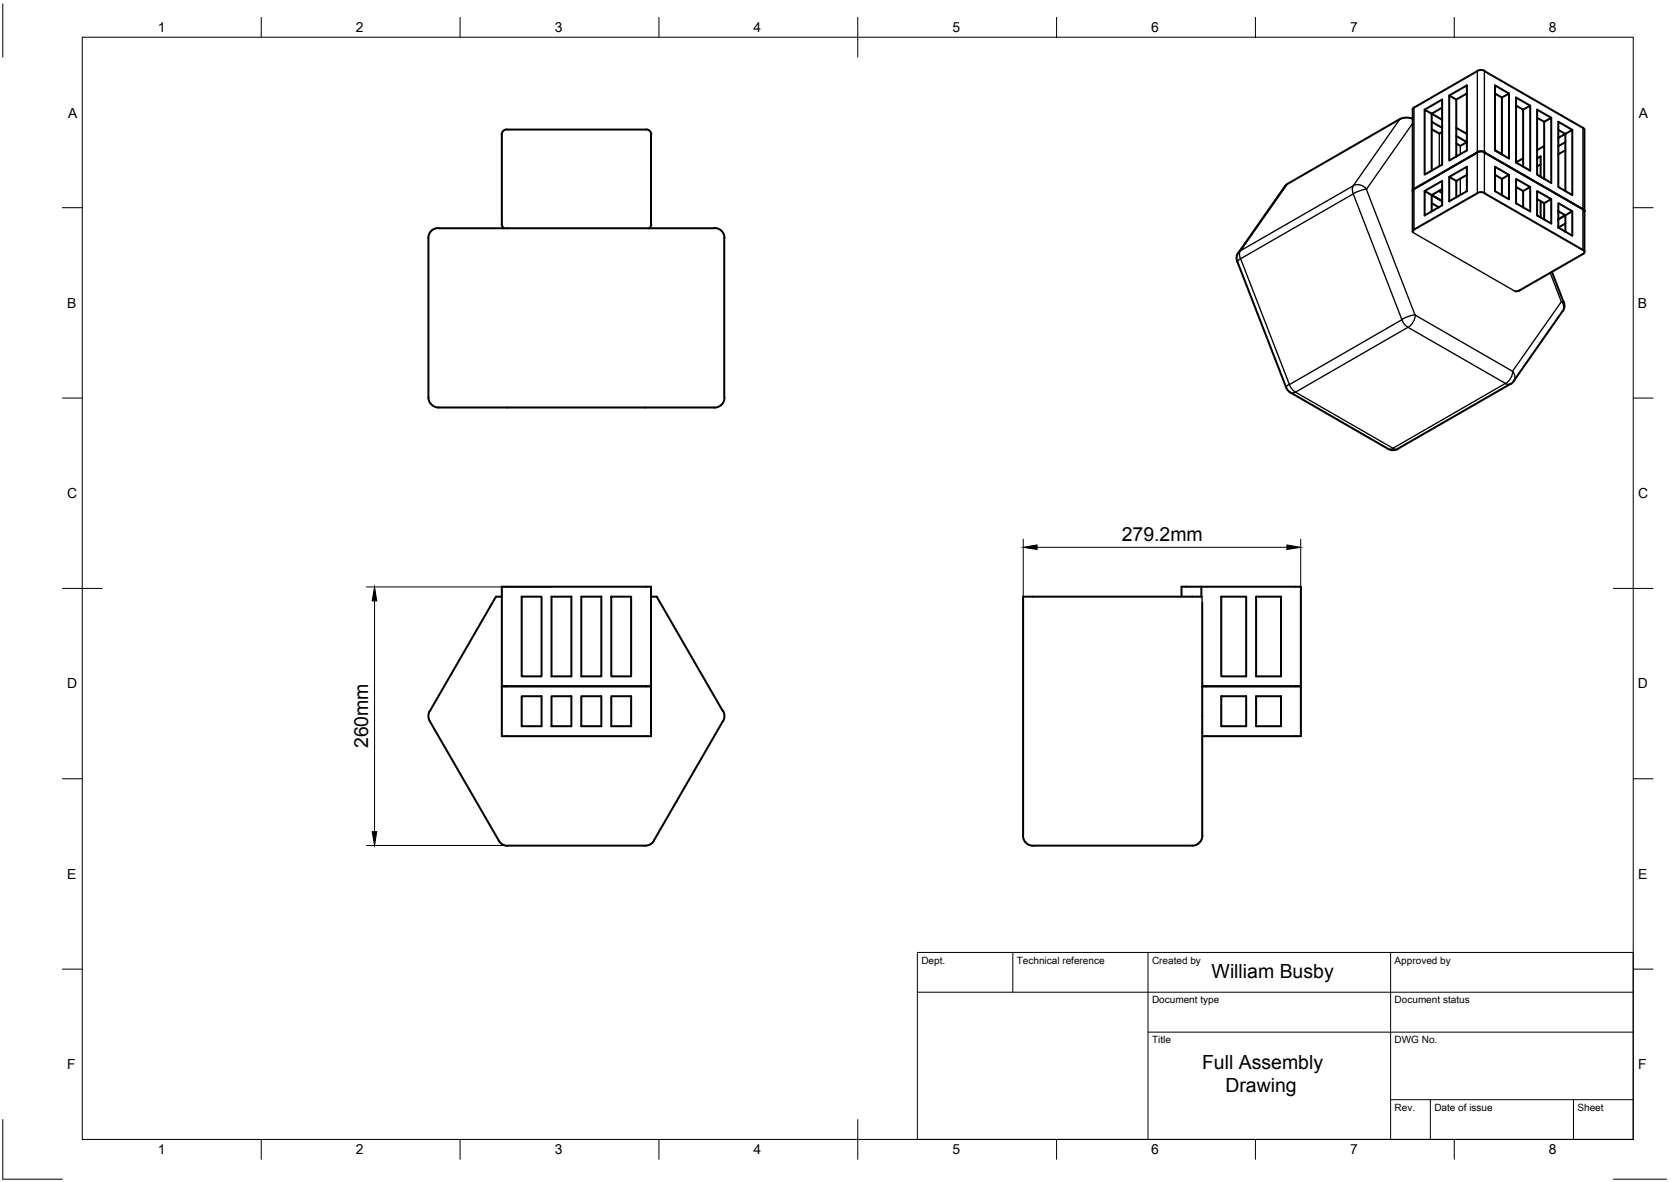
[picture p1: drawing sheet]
<svg xmlns="http://www.w3.org/2000/svg" width="420mm" height="297mm" viewBox="0 0 420 297" stroke-linecap="round" stroke-linejoin="round" font-family="sans-serif">
<!-- layer: MD_Visible -->
<g fill="none" stroke="#000" stroke-width=".51">
<path d="M371.5 17.9l-16 9.2M371.5 17.8l1.1-.2 .7 .2M373.2 17.9l24.8 14.2M162.5 32.6l-35.1-.1a1.25 1.25 0 0 0-1.2 1.3v22.5M162.5 32.5a1.25 1.25 0 0 1 1.3 1.3M163.7 33.8v22.5M355.2 29.8l-1.5-.3-1.7 .4-28.6 16.5-12 17.1M355.2 27.6v30.6M355.6 27l-.4 .5M358.2 27.6l4.4-2.6v16.4l-4.4 2.5v-16.3l1.8 1v14.3M360 30.6l2.6 1.5M360 32.5l1.9 1.1 .7-.5"/>
<path d="M362.6 27.1l-2.6 1.5 2.6 1.5M364.4 24l4.4-2.5v16.3l-4.4 2.5v-16.3l1.8 1v14.3M366.2 34.2l2.6 1.5-1.6 1-1-.6M366.2 32.1l2.6 1.6M368.8 23.5l-2.6 1.5M371.5 38.3l-16 9.2M371.5 38.2l1.1-.2 .7 .2M373.2 38.3l24.8 14.2 .4 .6-.3-.6M375.9 23.5l1.7 1 1.8-1v16.3l-3.5-2v-16.3l3.5 2M375.9 37.7l1.7 1.1M377.6 24.5v14.3M381.2 26.5l1.8 1.1 1.8-1.1v16.4l-3.6-2v-16.4l3.6 2"/>
<path d="M383 27.6v14.3M383 39.8l-1.8 1M386.5 29.6l1.8 1 1.7-1v16.4l-3.5-2.1v-16.3l3.5 2M386.5 39.8l.9-.5v5.2M388.3 30.6v14.4M388.3 36.7l-1.8 1M391.8 32.6l1.8 1.1 1.7-1.1v16.4l-3.5-2v-16.4l3.5 2M393.6 33.7l-1.8 1M393.6 33.7v14.3M393.6 35.7l-1.8 1M393.6 37.8l-1.8 1M398 32.1l.4 .5v30.7"/>
<path d="M107.7 59.9v40a2.55 2.55 0 0 0 2.6 2.5M110.2 57.4h69.4M110.2 57.3a2.5 2.5 0 0 0-2.5 2.5M126.2 56.4l.1 .5 .4 .5M163.8 56.3l-.2 .7-.4 .4M179.6 57.3a2.5 2.5 0 0 1 2.6 2.5M182.1 59.9v40M355.6 47.4l-.4 .6M355.6 47.5l-.4 .5M355.6 57.7l-.4 .4v.2M358.2 48l4.4-2.5v6.1l-4.4 2.5v-6.1l1.8 1v4.1M360 51.1l1.8 1"/>
<path d="M361.8 48l.8 .5M362.6 47.5l-2.6 1.5 2.6 1.5M364.4 44.5v6.1l4.4-2.6v-6.1l-4.4 2.6 1.8 1v4.1M368.8 43.9l-2.6 1.6M371.5 48.6l-16 9.1M371.5 48.5l1.1-.2 .7 .2M373.2 48.6l24.8 14.2M375.9 43.9l1.7 1.1 1.8-1.1-3.5-2v6.1l3.5 2.1v-6.2M377.6 45v4.1M381.2 47l1.8 1 1.8-1-3.6-2v6.1l3.6 2v-6.1M383 48v4.1M386.5 50l1.8 1.1 1.7-1.1-3.5-2v6.1l3.5 2.1v-6.2"/>
<path d="M387.4 41.3l-.9 .5M387.4 50.5v4.2M388.3 51.1v4.1M391.8 53.1l1.8 1 1.7-1-3.5-2v6.1M393.6 54.1l-1.8 1M393.6 54.1v4.1M393.6 56.2l-1.8 1M395.3 53.1v6.1l-3.5-2M311.1 65.8l12.3 31.6M311.4 63.4a2.42 2.42 0 0 0-.3 2.4M390.2 68.3l2.9 7.6M392.8 78.3l-12.2 17.5-.8 .7"/>
<path d="M393.2 75.9a2.42 2.42 0 0 1-.3 2.3M398 63.8l-15.9 9.2-1.2 .2M398.1 62.8l.3 .5-.3 .5M182.2 99.9a2.5 2.5 0 0 1-2.6 2.5M323.4 97.4l.4 .7 .7 .6 24.5 14.1M379.8 96.5l-28.3 16.3M110.2 102.4h69.4M351.5 112.8a2.48 2.48 0 0 1-2.4 0M126.2 147.4h37.5v37.6h-37.5zM126.2 149.9h-1.5l-16.6 28.8M131.2 149.9h5v20.1h-5zM138.7 149.9h5v20.1h-5z"/>
<path d="M146.2 149.9h5v20.1h-5zM153.7 149.9h5v20.1h-5zM163.7 149.9h1.4l16.7 28.8M302.1 147.4h25v37.6h-24.8M302.1 147.4h-5v2.5M302.1 147.4v2.5M302.2 149.9h-45v60.1a2.52 2.52 0 0 0 2.6 2.5h40M302.3 151.4v58.6M307.1 149.9h6.2v20.1h-6.2zM315.8 149.9h6.3v20.1h-6.3zM108 178.7a2.62 2.62 0 0 0 0 2.5l17.4 30a2.47 2.47 0 0 0 2.2 1.4M126.2 172.5h1.2z"/>
<path d="M127.4 172.5h36.3M131.2 175h5v7.5h-5zM138.7 175h5v7.5h-5zM146.2 175h5v7.5h-5zM153.7 175h5v7.5h-5zM181.8 178.7a2.64 2.64 0 0 1 0 2.5M302.3 172.5h24.8M307.1 175h6.2v7.5h-6.2zM315.8 175h6.3v7.5h-6.3zM181.8 181.2l-17.4 30M127.6 212.5h34.6M164.5 211.2a2.48 2.48 0 0 1-2.2 1.3"/>
<path d="M302.3 210a2.54 2.54 0 0 1-2.5 2.5"/>
</g>
<!-- layer: MD_Visible Narrow -->
<g fill="none" stroke="#000" stroke-width=".34">
<path d="M371.5 17.9v30.7M373.2 17.9v30.7M352 29.9l-11.7 16.8M355.2 31l-11.6 16.6 12.2 31.6 24.5 14.1 12.3-17.5-2.8-7.2M355.5 27.1v30.6M361.9 33.6v8.2M367.2 36.7v2M398 32.1v30.7M323.7 46.2l-11.8 16.8 28.4-16.3M340.3 46.7l-.3 .6 .3 1.4M340.3 46.6a2.81 2.81 0 0 1 3.4 1M343.6 47.5l-1.6 .4-1.7 .8"/>
<path d="M355.2 58.4l25.7 14.8M360 53h.1M361.9 47.9v.2M367.2 44.9v4.1M311.9 63l-.2 .6 .2 1.4M311.9 65l-.8 .8M311.9 65l28.4-16.3 12.2 31.6-28.3 16.3zM312 62.9l-.6 .5M355.8 79.1a3.9 3.9 0 0 1-1.8 3.2M355.9 79.1l-1.7 .4-1.7 .8M392.6 75.8l.6 .1M392.7 75.8l.4 .8a1.88 1.88 0 0 1-.2 1.7"/>
<path d="M324.2 96.6l.5 .9 1 1-.6 .3-.6-.1M324.2 96.6l-.6 .4-.2 .4M352.5 80.3l.4 .9 1.1 1M378.5 96.4l.7 .2 .6-.1M378.5 96.4l-24.5-14.1-28.3 16.3 24.6 14M378.5 96.4l-28.2 16.2M380.6 95.8a2.13 2.13 0 0 0-.3-2.5 3.8 3.8 0 0 1-1.7 3.1M350.2 112.7l.7 .2 .6-.1M350.3 112.7l-.7 .2-.6-.1M302.2 149.9l.1 1.5"/>
</g>
<!-- layer: BORDER -->
<g fill="none" stroke="#000" stroke-width=".25">
<path d="M.7 1v13.4M20.7 9.4h390v276.9h-390zM65.7 4.4v5M115.7 4.4v5M165.7 4.4v5M215.7 4.4v10M265.7 4.4v5M315.7 4.4v5M365.7 4.4v5M15.7 52.2h5M410.7 52.2h5M15.7 100h5"/>
<path d="M410.7 100h5M15.7 147.9h10M405.7 147.9h10M15.7 195.7h5M410.7 195.7h5M15.7 243.5h5M410.7 243.5h5M.7 281.3v15h15M65.7 286.3v5M115.7 286.3v5M165.7 286.3v5M215.7 281.3v10"/>
<path d="M265.7 286.3v5M315.7 286.3v5M365.7 286.3v5M405.7 296.3h13.3"/>
</g>
<!-- layer: TITLEBLOCK -->
<path d="M230.7 239.4h180v46.9h-180zM254.7 239.4v9.9M288.7 239.4v46.9M349.7 239.4v46.9M230.7 249.3h180M288.7 259.4h122M349.7 276.4h61M359.6 276.4v9.9M395.6 276.4v9.9" fill="none" stroke="#000" stroke-width=".25"/>
<!-- layer: 0 -->
<path d="M257.3 135.5v42.5M260.8 137.5h62.8M327.1 135.5v47.5M92.1 147.5h46.8M94.2 151v58M92.1 212.5h46.8" fill="none" stroke="#000" stroke-width=".25"/>
<path d="M257.3 137.5l3.5-.6v1.2zM323.6 136.9l3.5 .6-3.5 .6zM94.2 147.5l.5 3.5h-1.1zM93.6 209h1.1l-.5 3.5z" fill="#000" stroke="#000" stroke-width=".25"/>
<g font-size="4.9">
<text x="282.1" y="136">279.2mm</text>
<text x="92.6" y="188" transform="rotate(-90 92.6 188)">260mm</text>
<text x="304.7" y="245.7">William Busby</text>
<text x="302.2" y="268.7">Full Assembly</text>
<text x="308.1" y="274.5">Drawing</text>
</g>
<g font-size="3.5">
<text x="39.7" y="8.1">1</text>
<text x="89.5" y="8.1">2</text>
<text x="139.5" y="8.1">3</text>
<text x="189.4" y="8.1">4</text>
<text x="239.5" y="8.1">5</text>
<text x="289.4" y="8.1">6</text>
<text x="339.5" y="8.1">7</text>
<text x="389.5" y="8.1">8</text>
<text x="17.1" y="29.5">A</text>
<text x="412.1" y="29.5">A</text>
<text x="16.9" y="77.3">B</text>
<text x="411.8" y="77.3">B</text>
<text x="16.9" y="125.2">C</text>
<text x="411.9" y="125.2">C</text>
<text x="16.9" y="173">D</text>
<text x="411.8" y="173">D</text>
<text x="16.9" y="220.9">E</text>
<text x="411.9" y="220.9">E</text>
<text x="16.9" y="268.7">F</text>
<text x="411.9" y="268.7">F</text>
<text x="39.7" y="290.1">1</text>
<text x="89.5" y="290.1">2</text>
<text x="139.5" y="290.1">3</text>
<text x="189.4" y="290.1">4</text>
<text x="239.5" y="290.1">5</text>
<text x="289.4" y="290.1">6</text>
<text x="339.5" y="290.1">7</text>
<text x="389.5" y="290.1">8</text>
</g>
<g font-size="2.5">
<text x="231.7" y="242.1">Dept.</text>
<text x="255.7" y="242.1">Technical reference</text>
<text x="289.7" y="242.1">Created by</text>
<text x="350.7" y="242.1">Approved by</text>
<text x="289.7" y="252.1">Document type</text>
<text x="350.7" y="252.1">Document status</text>
<text x="289.7" y="262.2">Title</text>
<text x="350.7" y="262.2">DWG No.</text>
<text x="350.7" y="279.1">Rev.</text>
<text x="360.7" y="279.1">Date of issue</text>
<text x="396.6" y="279.1">Sheet</text>
</g>
</svg>
